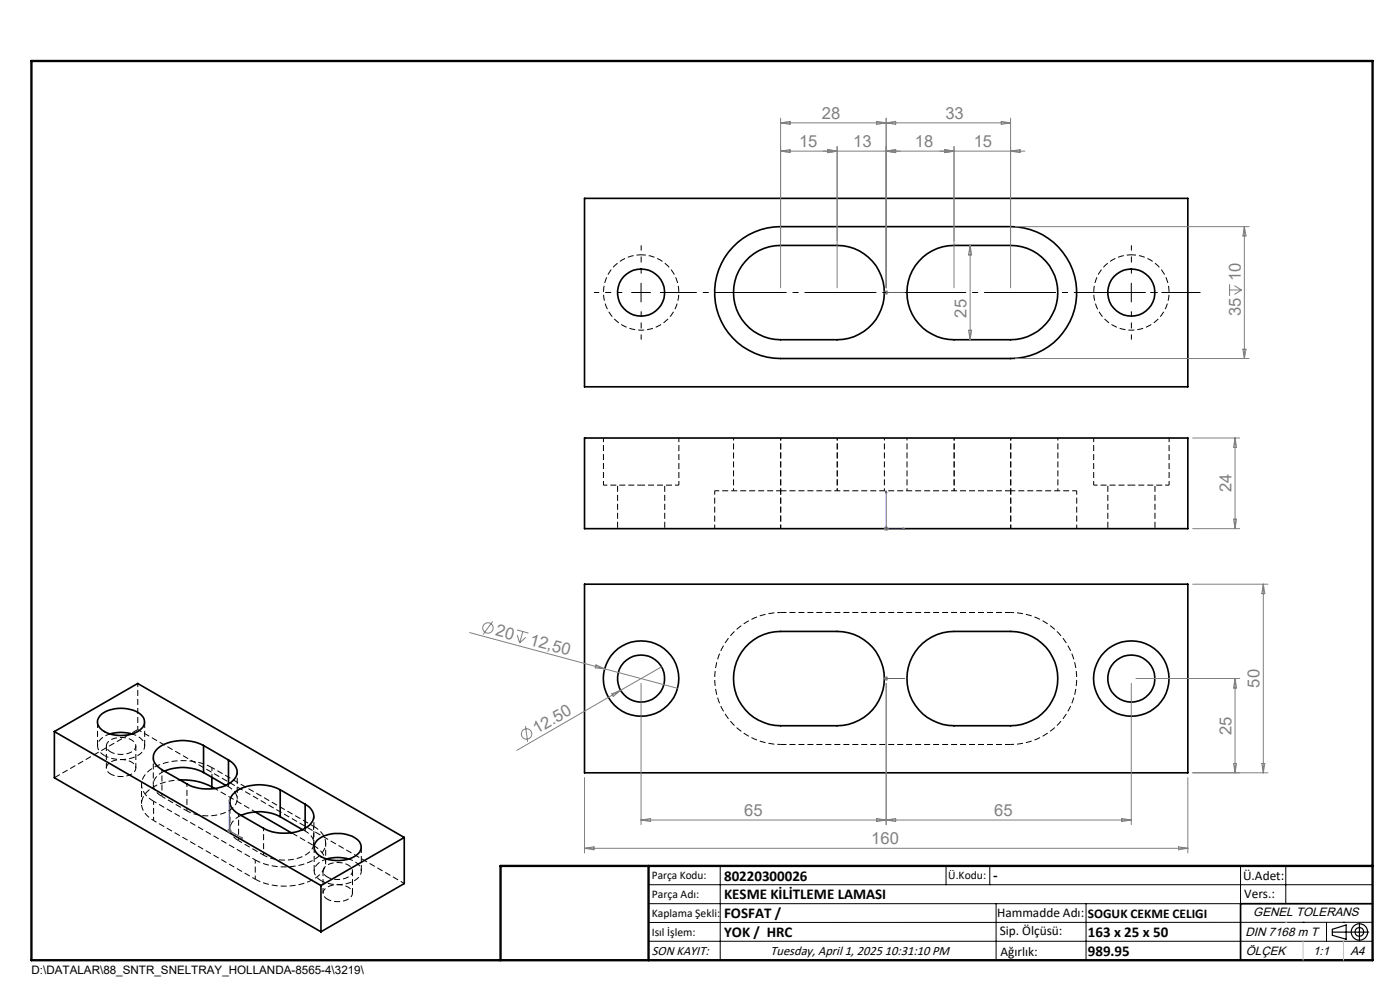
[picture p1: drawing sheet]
<svg xmlns="http://www.w3.org/2000/svg" width="297mm" height="210mm" viewBox="0 0 297 210" stroke-linecap="round" stroke-linejoin="round" font-family="sans-serif">
<path d="M214.4 104.1h-48.8M165.6 129.9h48.8M20.7 153.1v5.1M29.2 154.8l-17.7 10.2M30.7 158.2v-5.1M214.4 157.9h-48.8M48.5 166.9v-.6M64.8 176.3v-.6M66.7 179.7v5.1M76.7 184.8v-5.1" fill="none" stroke="#000" stroke-width=".21" stroke-dasharray="1.3 .6" stroke-linecap="butt"/>
<g fill="none" stroke="#000" stroke-width=".21" stroke-dasharray="1.3 .6" stroke-dashoffset=".6" stroke-linecap="butt">
<path d="M214.4 129.9a14 14 0 0 1 14 14 14 14 0 0 1-14 14M165.6 157.9a14 14 0 0 1-14-14 14 14 0 0 1 14-14M32.5 160.7v5.7M34.4 168.9v-5.7M39.7 172v-5.7M45 162.8l21.5 12.5M45 162.8v2.1M48.8 170.1v5.7M50.3 169.5v-5.8M50.6 178.3v-5.7M66.6 178.8v-5.7M54.2 182.4l-21.6-12.4"/>
<path d="M54.2 186.5l-21.6-12.5M55.9 181.4v-5.7"/>
</g>
<g fill="none" stroke="#000" stroke-width=".35">
<path d="M124 42.1h128v39.9h-128zM155.5 52.4a14 14 0 0 1 10.1-4.3h48.8a14 14 0 0 1 14 14 14 14 0 0 1-14 14h-48.8a14 14 0 0 1-12.9-8.5 14 14 0 0 1 2.8-15.2zM159 54.6a10 10 0 0 1 6.6-2.5h12a10 10 0 0 1 10 10 10 10 0 0 1-10 10h-12a10 10 0 0 1-9.4-6.5 10 10 0 0 1 2.8-11zM195.8 54.6a10 10 0 0 1 6.6-2.5h12a10 10 0 0 1 10 10 10 10 0 0 1-10 10h-12a10 10 0 0 1-9.4-6.5 10 10 0 0 1 2.8-11zM124 92.9h128v19.2h-128zM124 123.9h128v40h-128zM158.1 137.3a9.8 9.8 0 0 1 7.5-3.4h12a10 10 0 0 1 10 10 10 10 0 0 1-10 10h-12a10 10 0 0 1-9.1-5.9 10 10 0 0 1 1.6-10.7zM194.9 137.3a10 10 0 0 1 7.5-3.4h12a10 10 0 0 1 10 10 10 10 0 0 1-10 10h-12a10 10 0 0 1-9.1-5.9 10 10 0 0 1 1.6-10.7zM11.5 155.2l56.6 32.6M11.5 155.2l17.7-10.2 56.6 32.7M11.5 155.2v9.8l56.6 32.7M21.3 151.7a7.2 7.2 0 0 1 8.7 0 2.08 2.08 0 0 1-.8 3.5 7.4 7.4 0 0 1-7.9-.6 1.9 1.9 0 0 1 0-2.9z"/>
<path d="M23.3 155.7a8 8 0 0 1 4.7 0M43.2 158.1a9.3 9.3 0 0 0-9.8 .7 2.48 2.48 0 0 0 .4 4.1l5.9 3.4a9.5 9.5 0 0 0 9.3-.3 2.5 2.5 0 0 0 0-4.5l-.5-.3M43.2 158.1l5.3 3.1M43.2 158.1v5.8M34.9 163.6a9.8 9.8 0 0 1 8.3 .3M38.2 165.4a12.8 12.8 0 0 1 6.7 1.5M43.2 163.9l4.7 2.7M44.9 166.9l.6 .3M44.9 164.9v2M48.5 161.2v5.1M51.2 173a9.8 9.8 0 0 1 8.2 .2M54.1 172.2l7.7 4.5"/>
<path d="M59.4 167.5a9.3 9.3 0 0 0-9.7 .7 2.48 2.48 0 0 0 .4 4.1l5.8 3.4a9.5 9.5 0 0 0 9.8-.7 2.46 2.46 0 0 0-.5-4.1l-.5-.3M59.4 167.5l5.3 3.1M59.4 167.5v5.7M59.4 173.2l4.8 2.8M64.7 170.6v5.1M67.3 178.2a7.3 7.3 0 0 1 8.7 0 2.08 2.08 0 0 1-.8 3.5 7.4 7.4 0 0 1-7.9-.6 1.9 1.9 0 0 1 0-2.9zM85.8 177.7l-17.7 10.1M85.8 177.7v9.7l-17.7 10.3M68.1 187.8v9.9M69.3 182.2a8 8 0 0 1 4.7 0M291.2 191.7h-28v12"/>
<circle cx="136" cy="62.1" r="5"/>
<circle cx="240" cy="62.1" r="5"/>
<circle cx="136" cy="143.9" r="5"/>
<circle cx="136" cy="143.9" r="8"/>
<circle cx="240" cy="143.9" r="5"/>
<circle cx="240" cy="143.9" r="8"/>
</g>
<g fill="none" stroke="#000" stroke-width=".21" stroke-dasharray="1.3 .6" stroke-dashoffset=".4" stroke-linecap="butt">
<path d="M128 92.9v10M232 92.9v10M128 102.9h8M136 102.9h8M144 102.9v-10M151.6 104.1v8M165.6 104.1v8M214.4 104.1v8M228.4 112.1v-8M232 102.9h8M240 102.9h8M248 102.9v-10"/>
<path d="M23.5 159.5a4.4 4.4 0 0 0 5.1-.6 1.46 1.46 0 0 0-1.1-2.1 4.4 4.4 0 0 0-4.7 .8 1.3 1.3 0 0 0 .7 1.9M23.5 164.2a4.4 4.4 0 0 0 5.1-.6 1.46 1.46 0 0 0-1.1-2.1 4.4 4.4 0 0 0-4.7 .8 1.3 1.3 0 0 0 .7 1.9M34.4 168.9l5.3 3.1M39.7 172a9.3 9.3 0 0 0 9.7-.7 2.47 2.47 0 0 0-.4-4.1l-.5-.3M45.5 167.2l8.7 5M50.6 178.3l5.3 3.1M55.9 181.4a9.3 9.3 0 0 0 9.8-.7 2.47 2.47 0 0 0-.4-4.1l-.5-.3M69.4 186a4.4 4.4 0 0 0 5.2-.6 1.46 1.46 0 0 0-1.1-2.1 4.4 4.4 0 0 0-4.8 .8 1.3 1.3 0 0 0 .7 1.9M69.4 190.7a4.4 4.4 0 0 0 5.2-.6 1.46 1.46 0 0 0-1.1-2.1 4.4 4.4 0 0 0-4.8 .8 1.3 1.3 0 0 0 .7 1.9M85.8 187.4l-56.6-32.6"/>
</g>
<path d="M136 54a8 8 0 0 1 7.1 11.7 8 8 0 0 1-13.6 .9 8 8 0 0 1 5.5-12.5l1-.1M240 54a8 8 0 0 1 7.1 11.7 8 8 0 0 1-13.6 .9 8 8 0 0 1 5.5-12.5l1-.1M165.6 104.1h-14M228.4 104.1h-14M22.2 160.3a7.4 7.4 0 0 0 7.8-.6 2.07 2.07 0 0 0-.8-3.5l-1.2-.5M48.5 166.9l-.6-.3M64.8 176.3l-.6-.3M68.1 186.8a7.4 7.4 0 0 0 7.9-.6 2.07 2.07 0 0 0-.8-3.5l-1.2-.5" fill="none" stroke="#000" stroke-width=".21" stroke-dasharray="1.3 .6" stroke-dashoffset=".3" stroke-linecap="butt"/>
<path d="M155.6 92.9v11.2M192.4 92.9v11.2M165.6 104.1v-11.2M177.6 104.1v-11.2M187.6 104.1v-11.2M202.4 104.1v-11.2M214.4 104.1v-11.2M224.4 104.1v-11.2" fill="none" stroke="#000" stroke-width=".21" stroke-dasharray="1.3 .6" stroke-dashoffset=".8" stroke-linecap="butt"/>
<path d="M131 102.9v9.2M141 112.1v-9.2M235 102.9v9.2M245 112.1v-9.2M61.8 176.6l4.7 2.8" fill="none" stroke="#000" stroke-width=".21" stroke-dasharray="1.3 .6" stroke-dashoffset="-.2" stroke-linecap="butt"/>
<path d="M22.6 158.2v4.7M23.4 155.7a2.94 2.94 0 0 0-2.7 2.9l.4 .7 1.1 1M28.8 162.9v-4.7M68.5 184.8v4.7M69.3 182.2a2.94 2.94 0 0 0-2.6 2.9l.3 .8 1.1 .9M74.8 189.5v-4.7" fill="none" stroke="#000" stroke-width=".21" stroke-dasharray="1.3 .6" stroke-dashoffset=".2" stroke-linecap="butt"/>
<path d="M29.2 145v9.8M30 166.4v4.1M32.6 170v4M66.5 175.3v4.1M54.2 182.4v4.1M69.1 182.9v-4.1" fill="none" stroke="#000" stroke-width=".21" stroke-dasharray="1.3 .6" stroke-dashoffset=".5" stroke-linecap="butt"/>
<path d="M32.6 170a3.9 3.9 0 0 1-2.4-4.8 7.4 7.4 0 0 1 5.7-3.6 13.8 13.8 0 0 1 9.1 1.2M66.5 175.3a3.9 3.9 0 0 1 2.4 4.7 7.4 7.4 0 0 1-5.7 3.6 13.8 13.8 0 0 1-9-1.2M66.5 179.4a3.9 3.9 0 0 1 2.4 4.7 7.4 7.4 0 0 1-5.7 3.6 13.8 13.8 0 0 1-9-1.2" fill="none" stroke="#000" stroke-width=".21" stroke-dasharray="1.3 .6" stroke-dashoffset=".1" stroke-linecap="butt"/>
<path d="M34.9 163.6a3.1 3.1 0 0 0-2.3 3.4l.8 1.3 1 .6M51.2 172.9a3.1 3.1 0 0 0-2.3 3.5l.4 .9 1.3 1" fill="none" stroke="#000" stroke-width=".21" stroke-dasharray="1.3 .6" stroke-dashoffset="-.1" stroke-linecap="butt"/>
<path d="M32.6 174a3.9 3.9 0 0 1-2.4-4.7 7.4 7.4 0 0 1 5.7-3.6l2.3-.3" fill="none" stroke="#000" stroke-width=".21" stroke-dasharray="1.3 .6" stroke-dashoffset=".7" stroke-linecap="butt"/>
<g fill="none" stroke="#808080" stroke-width=".21">
<path d="M165.6 25.1v36M165.6 32.1h51.8M165.6 32.1l2-.4v.7zM165.6 26.1l2-.4v.7zM165.6 26.1h48.8M175.6 31.7l2 .4-2 .3zM177.6 31.1v30M186 25.7v.7l4-.7v.7zM188 25.1v36M188 32.1l2-.4v.7zM200.4 31.7l2 .4-2 .3zM202.4 31.1v30"/>
<path d="M212.4 25.7l2 .4-2 .3zM214.4 25.1v36M214.4 32.1l2-.4v.7zM205.8 52.1v20M205.8 52.1l.3 2h-.6zM215.4 48.1h49.6M264 48.1v28M264 48.1l.3 2h-.6zM187.5 62h1M187.6 61.7l.7 .7M188 61.6v1M188.3 61.7l-.7 .7"/>
<path d="M205.5 70.1h.6l-.3 2zM215.4 76.1h49.6M260.8 60.3v2.5M260.8 61.5h2.6M261.9 60.6l1.5 .9M263.4 61.5l-1.5 1M263.7 74.1h.6l-.3 2zM253 92.9h10M262 92.9v19.2M262 92.9l.3 2h-.6zM187.5 112.1h1M187.6 111.8l.7 .7"/>
<path d="M188 111.6v1M188.3 111.8l-.7 .7M253 112.1h10M261.7 110.1h.6l-.3 2zM99.6 134.2l28.7 7.7M104.5 131.8l-2 2.8M109.7 133.6l2.4 .7M109.7 134.7l.5 1.7M110.9 133.9l-.7 2.5M111.5 135.2l-1.3 1.2M253 123.9h16M268 123.9v40"/>
<path d="M268 123.9l.3 2h-.6zM111.5 154l.4 3.4M126.4 141l1.9 .9-2-.2zM128.3 141.9l15.4 4.1M129.8 147.2l1.9-.8-1.6 1.3zM131.7 146.4l-22.1 12.8M136 144.9v30M140.3 141.5l-8.6 4.9M187.5 143.9h1M187.6 143.6l.7 .7M188 143.4v1.1M188 144.9v30"/>
<path d="M188.3 143.6l-.7 .7M240 144.9v30M241 143.9h22M262 143.9v20M262 143.9l.3 2h-.6zM48.2 176.2h.9M48.3 175.9l.7 .7M48.6 175.7v1M49 175.9l-.7 .7M124 165v15.9M124 179.9h128M124 179.9l2-.3v.7z"/>
<path d="M136 173.9h104M136 173.9l2-.3v.7zM186 173.6l4 .7v-.7l-4 .7zM238 173.6l2 .3-2 .4zM250 179.6l2 .3-2 .4zM252 165v15.9M253 163.9h16M261.7 162h.6l-.3 1.9zM267.7 162h.6l-.3 1.9z"/>
<circle cx="103.5" cy="133.2" r="1.12"/>
<circle cx="111.7" cy="155.7" r="1.11"/>
</g>
<g fill="none" stroke="#000" stroke-width=".25">
<path d="M282.6 197.7h7.8M282.6 197.1l3-.9v3l-3-.8zM288.4 195.8v3.8M106.2 203.7h185"/>
<circle cx="288.4" cy="197.7" r="1.74"/>
<circle cx="288.4" cy="197.7" r=".93"/>
</g>
<g fill="none" stroke="#00f" stroke-width=".21">
<path d="M187.9 62h.2zM188 62h.1M188 62h4M192 62h-.4h.4M188 104.1l.1 .4h-.2zM188 104.1v8h4M191.6 112l.4 .1-.4 .1zM187.9 143.9h.2zM188 143.9h.1M188 143.9h4M192 143.9h-.4h.4M48.6 169.7l.1 .4-.1-.1z"/>
<path d="M48.6 169.7v6.5l2.9 1.6M51.2 177.6l.3 .2h-.3z"/>
</g>
<path d="M136 58v-6M240 58v-6M132 62h-6M136 66v6M236 62h-6M240 66v6M244 62h6" fill="none" stroke="#000" stroke-width=".21" stroke-dasharray="15.2 1.3 1.3 1.3" stroke-dashoffset="14.1" stroke-linecap="butt"/>
<path d="M140 62h114.7" fill="none" stroke="#000" stroke-width=".21" stroke-dasharray="15.2 1.3 1.3 1.3" stroke-dashoffset="7.4" stroke-linecap="butt"/>
<g fill="none" stroke="#000" stroke-width=".21">
<path d="M134 62h4M136 60.1v4M238 62h4M240 60.1v4M137.6 187.7h153.6M137.6 191.7h153.6M137.6 199.7h153.6M152.8 183.7v20M200.7 183.7v4M210 183.7v4M211.3 191.7v12M230.4 191.7v12"/>
<path d="M263.2 183.7v20M272.8 183.7v8M276.4 195.6h.1M281.4 195.6v4.1M285 195.6h.1M291.2 195.6l-153.6 .1"/>
</g>
<path d="M6.7 12.9h284.5v190.8h-284.5zM137.6 183.7v20M291.2 183.7h-185v20" fill="none" stroke="#000" stroke-width=".5"/>
<path d="M276.4 199.7v4M285 199.7v4" fill="none" stroke="#c0c0c0" stroke-width=".21"/>
<path d="M272.8 195.6h.1" fill="none" stroke="#c0c0c0" stroke-width=".25"/>
<g fill="#00f">
<path d="M191.6 143.9h.4zM187.9 143.9h.2z"/>
<path d="M191.6 112l.4 .1-.4 .1zM188 104.1l.1 .4h-.2z"/>
<path d="M51.2 177.6l.3 .2h-.3zM48.6 169.7l.1 .4-.1-.1zM191.6 62h.4zM187.9 62h.2z"/>
</g>
<g font-size="3.5" fill="#808080">
<text x="174.3" y="25.3">28</text>
<text x="200.6" y="25.3">33</text>
<text x="169.5" y="31.3">15</text>
<text x="181" y="31.3">13</text>
<text x="194.1" y="31.3">18</text>
<text x="206.6" y="31.3">15</text>
<text x="263.2" y="59.6" transform="rotate(-90 263.2 59.6)">10</text>
<text x="205" y="67.4" transform="rotate(-90 205 67.4)">25</text>
<text x="263.2" y="67" transform="rotate(-90 263.2 67)">35</text>
<text x="261.2" y="104.5" transform="rotate(-90 261.2 104.5)">24</text>
<text x="105" y="134.8" transform="rotate(15 105 134.8)">20</text>
<text x="112.2" y="136.7" transform="rotate(15 112.2 136.7)">12,50</text>
<text x="267.2" y="145.9" transform="rotate(-90 267.2 145.9)">50</text>
<text x="113.9" y="155.8" transform="rotate(-30 113.9 155.8)">12.50</text>
<text x="261.2" y="155.9" transform="rotate(-90 261.2 155.9)">25</text>
<text x="157.9" y="173.1">65</text>
<text x="210.9" y="173.1">65</text>
<text x="184.8" y="179.1">160</text>
</g>
<g font-size="3.2">
<text x="153.6" y="190.8">KESME KİLİTLEME LAMASI</text>
<text x="153.6" y="186.8">80220300026</text>
<text x="210.7" y="186.6">-</text>
<text x="153.6" y="194.8">FOSFAT /</text>
<text x="153.6" y="198.8">YOK / HRC</text>
<text x="230.8" y="198.7">163 x 25 x 50</text>
<text x="230.8" y="202.8">989.95</text>
</g>
<g font-size="2.8">
<text x="263.7" y="186.7">Ü.Adet:</text>
<text x="263.9" y="190.5">Vers.:</text>
<text x="211.5" y="194.5">Hammadde Adı:</text>
<text x="230.8" y="194.7">SOGUK CEKME CELIGI</text>
<text x="138.3" y="202.6">SON KAYIT:</text>
<text x="163.5" y="202.6">Tuesday, April 1, 2025 10:31:10 PM</text>
<text x="212.1" y="198.4">Sip. Ölçüsü:</text>
<text x="212.2" y="202.7">Ağırlık:</text>
</g>
<g font-size="2.6">
<text x="265.9" y="194.4">GENEL TOLERANS</text>
<text x="264.2" y="198.5">DIN 7168 m T</text>
<text x="264.3" y="202.6">ÖLÇEK</text>
<text x="278.5" y="202.6">1:1</text>
<text x="286.5" y="202.6">A4</text>
</g>
<g font-size="2.5">
<text x="138.3" y="186.4">Parça Kodu:</text>
<text x="138.3" y="190.5">Parça Adı:</text>
<text x="201.2" y="186.5">Ü.Kodu:</text>
<text x="138.3" y="194.5">Kaplama Şekli:</text>
<text x="138.3" y="198.6">Isıl İşlem:</text>
<text x="6.7" y="206.7">D:\DATALAR\88_SNTR_SNELTRAY_HOLLANDA-8565-4\3219\</text>
</g>
</svg>
